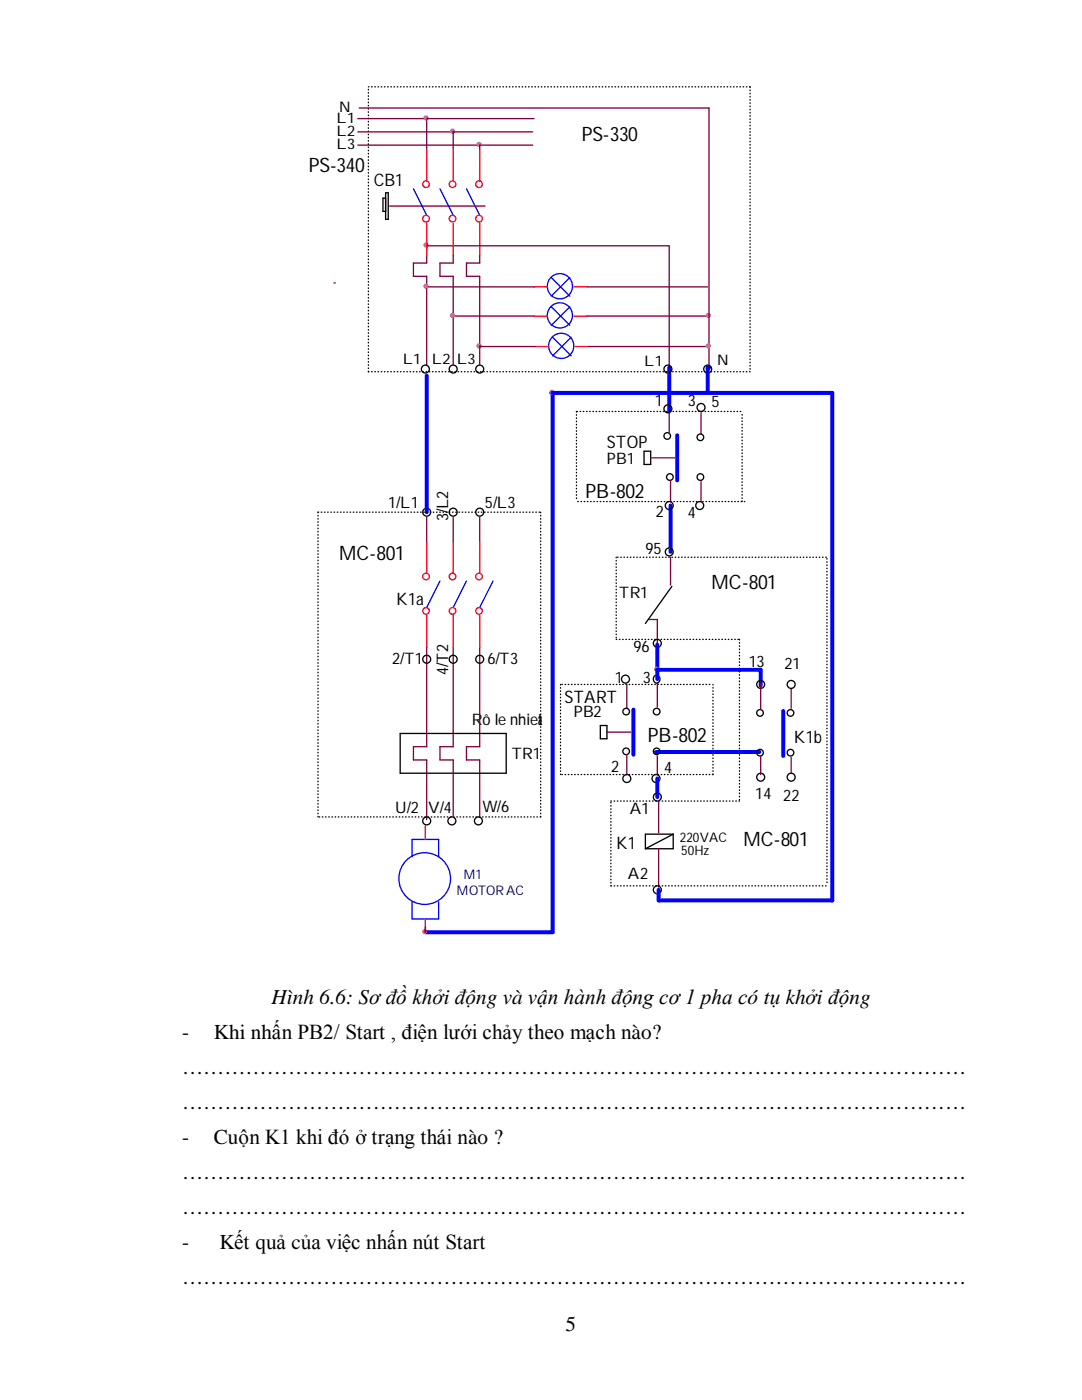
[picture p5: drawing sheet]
<svg xmlns="http://www.w3.org/2000/svg" width="216mm" height="279mm" viewBox="0 0 216 279" stroke-linecap="round" stroke-linejoin="round" font-family="sans-serif">
<path d="M93.1 37.7l2.6 5.3" fill="none" stroke="#00f" stroke-width=".26"/>
<circle cx="95.6" cy="43.6" r=".66" fill="#fff" stroke="#f00" stroke-width=".26"/>
<path d="M95.7 44.6v6.3" fill="none" stroke="#f00" stroke-width=".26"/>
<circle cx="95.6" cy="36.8" r=".66" fill="#fff" stroke="#f00" stroke-width=".26"/>
<path d="M95.7 29.8v6.3M106.6 63.1h2.6M114.5 63.1h2.6" fill="none" stroke="#f00" stroke-width=".26"/>
<g fill="none" stroke="#800040" stroke-width=".26">
<path d="M71.4 29h34.9M71.4 26.3h19M71.4 23.7h35.2M85.1 23.7v6.1M85.1 48.8v1.3M85.1 55.1v17.8M85.1 52.5h-2.6v2.6M85.1 57.3h21.5M85.1 49.1h48.4v24M87.8 52.5v2.6M93.1 55.1h2.6v14.1M95.7 50.9v1.6h-2.6"/>
<path d="M117.1 63.1h24.4M133.8 95.9v4.2M139.9 82.4v4.2M133.8 111.2v5.6M125.1 136.6v4.8M131.2 123.6v5.1M157.9 137.4v4M82.5 149v2.7M85.1 151.7v11.9M87.8 149v2.7M93.1 151.7h2.6M93.1 149h2.6"/>
<path d="M121.1 146.1h4.8M84.9 164.9v.3M131.4 169.4v7.7"/>
</g>
<g fill="none" stroke="#000" stroke-width=".26">
<path d="M76.4 39.5h.5v2.7h-.5zM128.5 90h1.3v2.7h-1.3zM128.8 166.5h5.5v2.9h-5.5z"/>
<circle cx="90.4" cy="73.7" r=".79"/>
<circle cx="95.7" cy="73.7" r=".79"/>
<circle cx="133.7" cy="95.2" r=".66"/>
<circle cx="139.8" cy="95.2" r=".66"/>
<circle cx="85.1" cy="102.2" r=".79"/>
<circle cx="90.4" cy="102.2" r=".79"/>
<circle cx="95.7" cy="102.2" r=".79"/>
<circle cx="133.5" cy="110.1" r=".79"/>
<circle cx="124.8" cy="135.5" r=".79"/>
<circle cx="131.2" cy="128.4" r=".79"/>
<circle cx="151.8" cy="136.6" r=".79"/>
<circle cx="124.9" cy="149.9" r=".66"/>
<circle cx="125.1" cy="155.4" r=".79"/>
<circle cx="130.9" cy="155.4" r=".79"/>
<circle cx="131" cy="142" r=".66"/>
<circle cx="151.7" cy="142.3" r=".66"/>
<circle cx="151.8" cy="155.1" r=".79"/>
<circle cx="131.2" cy="177.6" r=".79"/>
</g>
<path d="M110 78.4h.3M141.2 73.4h.3M166.1 78.4v101.3h-34.7v-2.1M133.8 100.9v9.2M151.8 133.7v3.2M130.9 150.1h20.6M156.3 141.9v9M84.9 186h25.4" fill="none" stroke="#00f" stroke-width=".79"/>
<g fill="#f0f" stroke="#f0f" stroke-width=".26">
<circle cx="95.6" cy="69" r=".4"/>
<circle cx="95.6" cy="28.8" r=".4"/>
<circle cx="85" cy="48.9" r=".4"/>
<circle cx="90.3" cy="26.2" r=".4"/>
<circle cx="85" cy="23.5" r=".4"/>
<circle cx="141.3" cy="62.9" r=".4"/>
<circle cx="84.7" cy="185.9" r=".4"/>
<circle cx="85" cy="57.1" r=".4"/>
</g>
<path d="M73.5 17.3h76.2M149.7 17.3v56.9M73.5 74.2v-56.9M149.7 74.2h-76.2M123.2 111.2h41.8M111.8 136.6v18M112.1 136.6h29.9M123 127.6h24.6M147.6 127.6v32.3M142.3 154.6v-18M121.9 176.8h43.1" fill="none" stroke="#000" stroke-width=".26" stroke-dasharray="0 .5"/>
<g fill="none" stroke="#00f" stroke-width=".26">
<path d="M110 61.2l3.7 3.7M113.7 61.2l-3.7 3.7M87.8 116l-2.7 5.3"/>
<circle cx="111.7" cy="62.9" r="2.51"/>
</g>
<circle cx="85" cy="121.9" r=".66" fill="#fff" stroke="#f00" stroke-width=".26"/>
<path d="M85.1 122.8v6.4" fill="none" stroke="#f00" stroke-width=".26"/>
<circle cx="85" cy="115" r=".66" fill="#fff" stroke="#f00" stroke-width=".26"/>
<path d="M106.8 69.2h2.7M114.8 69.2h2.6M85.1 108v6.4M84.9 164.9v2.6M84.9 183.4v2.6" fill="none" stroke="#f00" stroke-width=".26"/>
<g fill="none" stroke="#800040" stroke-width=".26">
<path d="M71.7 21.6h69.8M66.6 56.5h.3M95.7 69.2v3.7M106.6 63.1h-16.2v9.8M141.5 63.1v10M139.9 96.1v4M85.1 103.3v4.7M90.4 103.3v4.7M95.7 103.3v4.7M90.4 129.2v19.8M95.7 129.2v19.8M129.6 123.6h1.6"/>
<path d="M131.2 136.3v4.8M82.5 151.7h2.6M93.1 149v2.7M125.1 150.6v4M131.2 150.9v3.7"/>
</g>
<path d="M133.5 73.4v8.7M131.2 128.7v5h20.6M131.2 155.4v3.7" fill="none" stroke="#00f" stroke-width=".79"/>
<circle cx="131" cy="133.6" r=".4" fill="#f0f" stroke="#f0f" stroke-width=".26"/>
<g fill="none" stroke="#000" stroke-width=".26">
<path d="M130.6 135a.75 .75 0 0 1 1.1 .2 .75 .75 0 0 1-.4 1.1 .76 .76 0 0 1-.9-.4 .76 .76 0 0 1 .2-.9zM119.8 144.8h1.3v2.6h-1.3zM134.3 166.5l-5.5 2.9"/>
<circle cx="84.9" cy="73.7" r=".79"/>
<circle cx="133.1" cy="87" r=".66"/>
<circle cx="139.8" cy="87.3" r=".66"/>
<circle cx="95.7" cy="131.6" r=".79"/>
<circle cx="131.2" cy="159.1" r=".79"/>
<circle cx="151.7" cy="150.2" r=".66"/>
<circle cx="157.7" cy="142.3" r=".66"/>
<circle cx="90.2" cy="163.8" r=".79"/>
<circle cx="95.5" cy="163.8" r=".79"/>
</g>
<g fill="none" stroke="#00f" stroke-width=".26">
<path d="M110.3 67.3l3.7 3.7M114 67.3l-3.7 3.7M93.1 116l-2.7 5.3M82.2 171v-3.5h5.3v3.5M82.2 180v3.4h5.3v-3.4"/>
<circle cx="112" cy="69" r="2.51"/>
<circle cx="84.7" cy="175.3" r="5.2"/>
</g>
<path d="M115.3 100.1h33.3M148.1 100.1v-17.7" fill="none" stroke="#000" stroke-width=".26" stroke-dasharray="0 .5"/>
<circle cx="90.3" cy="121.9" r=".66" fill="#fff" stroke="#f00" stroke-width=".26"/>
<path d="M90.4 122.8v6.4" fill="none" stroke="#f00" stroke-width=".26"/>
<circle cx="90.3" cy="115" r=".66" fill="#fff" stroke="#f00" stroke-width=".26"/>
<path d="M90.4 108v6.4" fill="none" stroke="#f00" stroke-width=".26"/>
<path d="M112.1 154.6h30.2M121.9 159.9h25.7" fill="none" stroke="#000" stroke-width=".26" stroke-dasharray="0 .5"/>
<path d="M90.4 26.3v3.5M95.7 29v.8M77.7 41.1h19.1M85.1 50.9v1.6M90.4 55.1v8M131.4 159.9v6.3M151.8 150.9v3.7M157.9 151.1v3.2" fill="none" stroke="#800040" stroke-width=".26"/>
<g fill="none" stroke="#000" stroke-width=".26">
<path d="M76.9 38.5h.6v5.3h-.6z"/>
<circle cx="141.2" cy="73.7" r=".79"/>
<circle cx="139.9" cy="81.3" r=".79"/>
<circle cx="124.9" cy="142" r=".66"/>
<circle cx="131" cy="149.9" r=".66"/>
</g>
<path d="M85.1 75v27.2M110.3 78.4v107.6M131.2 133.7v1.8" fill="none" stroke="#00f" stroke-width=".79"/>
<g fill="#f0f" stroke="#f0f" stroke-width=".26">
<circle cx="110.1" cy="78.3" r=".4"/>
<circle cx="90.3" cy="62.9" r=".4"/>
</g>
<path d="M87.8 37.7l2.6 5.3" fill="none" stroke="#00f" stroke-width=".26"/>
<circle cx="90.3" cy="43.6" r=".66" fill="#fff" stroke="#f00" stroke-width=".26"/>
<path d="M90.4 44.6v6.3" fill="none" stroke="#f00" stroke-width=".26"/>
<circle cx="90.3" cy="36.8" r=".66" fill="#fff" stroke="#f00" stroke-width=".26"/>
<path d="M90.4 29.8v6.3" fill="none" stroke="#f00" stroke-width=".26"/>
<path d="M90.4 26.3h15.9M141.5 21.6v41.5M82.5 55.1h2.6M117.1 57.3h24.1M95.7 69.2h11.1M117.4 69.2h24.1M129.8 91.4h4.8M85.1 129.2v19.8h-2.6M87.8 151.7h2.6M95.7 151.7v11.3M84.9 185v1" fill="none" stroke="#800040" stroke-width=".26"/>
<g fill="none" stroke="#000" stroke-width=".26">
<path d="M134.1 117l-5.3 7.4M79.9 146.4h21.1v7.9h-21.1z"/>
<circle cx="133.3" cy="73.7" r=".79"/>
<circle cx="139.6" cy="100.9" r=".79"/>
<circle cx="157.9" cy="155.1" r=".79"/>
</g>
<circle cx="141.3" cy="69" r=".4" fill="#f0f" stroke="#f0f" stroke-width=".26"/>
<path d="M63.5 102.2h44.4M107.9 102.2v60.8M63.5 163v-60.8M107.9 163h-44.4" fill="none" stroke="#000" stroke-width=".26" stroke-dasharray="0 .5"/>
<path d="M82.5 37.7l2.6 5.3" fill="none" stroke="#00f" stroke-width=".26"/>
<circle cx="85" cy="43.6" r=".66" fill="#fff" stroke="#f00" stroke-width=".26"/>
<path d="M85.1 44.6v6.3" fill="none" stroke="#f00" stroke-width=".26"/>
<circle cx="85" cy="36.8" r=".66" fill="#fff" stroke="#f00" stroke-width=".26"/>
<path d="M85.1 29.8v6.3M106.6 57.3h2.6M114.5 57.3h2.6" fill="none" stroke="#f00" stroke-width=".26"/>
<path d="M115 82.1v17.7M147.8 82.1h-33M123 111.2v16.4M165 111.5v65M121.9 160.1v16.7" fill="none" stroke="#000" stroke-width=".26" stroke-dasharray="0 .5"/>
<g fill="none" stroke="#000" stroke-width=".26">
<circle cx="133.3" cy="81.6" r=".79"/>
<circle cx="133.5" cy="100.9" r=".79"/>
<circle cx="85.1" cy="131.6" r=".79"/>
<circle cx="90.4" cy="131.6" r=".79"/>
<circle cx="157.9" cy="136.6" r=".79"/>
<circle cx="157.7" cy="150.2" r=".66"/>
<circle cx="85.1" cy="163.8" r=".79"/>
</g>
<path d="M110.3 78.4h55.8M141.2 73.4v4.7M135.1 86.9v9M126.4 141.6v9" fill="none" stroke="#00f" stroke-width=".79"/>
<path d="M87.8 55.1h2.6M90.4 50.9v1.6h-2.6M93.1 52.5v2.6M133.5 82.4v4.2M87.8 149h2.6M90.4 151.7v11.3" fill="none" stroke="#800040" stroke-width=".26"/>
<g fill="none" stroke="#00f" stroke-width=".26">
<path d="M110 55.4l3.7 3.7M113.7 55.4l-3.7 3.7M98.4 116l-2.7 5.3"/>
<circle cx="111.7" cy="57.1" r="2.51"/>
</g>
<circle cx="95.6" cy="121.9" r=".66" fill="#fff" stroke="#f00" stroke-width=".26"/>
<path d="M95.7 122.8v6.4" fill="none" stroke="#f00" stroke-width=".26"/>
<circle cx="95.6" cy="115" r=".66" fill="#fff" stroke="#f00" stroke-width=".26"/>
<path d="M95.7 108v6.4" fill="none" stroke="#f00" stroke-width=".26"/>
<path d="M151.8 136.6v5" fill="none" stroke="#800040" stroke-width=".26"/>
<g font-size="4.2">
<text x="54.2" y="200.3">Hình 6.6: Sơ đồ khởi động và vận hành động cơ 1 pha có tụ khởi động</text>
<text x="36.3" y="207.3">-</text>
<text x="42.7" y="207.3">Khi nhấn PB2/ Start , điện lưới chảy theo mạch nào?</text>
<text x="36.3" y="214.3">…………………………………………………………………………………………………</text>
<text x="36.3" y="221.3">…………………………………………………………………………………………………</text>
<text x="36.3" y="228.3">-</text>
<text x="42.7" y="228.3">Cuộn K1 khi đó ở trạng thái nào ?</text>
<text x="36.3" y="235.3">…………………………………………………………………………………………………</text>
<text x="36.3" y="242.2">…………………………………………………………………………………………………</text>
<text x="36.3" y="249.3">-</text>
<text x="43.8" y="249.3">Kết quả của việc nhấn nút Start</text>
<text x="36.3" y="256.2">…………………………………………………………………………………………………</text>
<text x="112.9" y="265.7">5</text>
</g>
<g font-size="4">
<text x="116.1" y="28.2">PS-330</text>
<text x="61.6" y="34.3">PS-340</text>
<text x="116.8" y="99.3">PB-802</text>
<text x="67.6" y="111.8">MC-801</text>
<text x="142" y="117.5">MC-801</text>
<text x="129.3" y="148">PB-802</text>
<text x="148.3" y="168.8">MC-801</text>
</g>
<g font-size="3.4">
<text x="74.6" y="37.2">CB1</text>
<text x="121.1" y="89.3">STOP</text>
<text x="79.1" y="120.7">K1a</text>
<text x="112.6" y="140.3">START</text>
<text x="158.4" y="148.3">K1b</text>
<text x="122.9" y="169.4">K1</text>
</g>
<g font-size="3.2">
<text x="130.6" y="81">1</text>
<text x="137.2" y="81">3</text>
<text x="142" y="81.3">5</text>
<text x="121.1" y="92.6">PB1</text>
<text x="77.5" y="101.3">1/L1</text>
<text x="96.8" y="101.3">5/L3</text>
<text x="89.4" y="104.1" transform="rotate(-90 89.4 104.1)">3/L2</text>
<text x="130.9" y="103.2">2</text>
<text x="137.2" y="103.5">4</text>
<text x="128.8" y="110.7">95</text>
<text x="123.5" y="119.4">TR1</text>
<text x="126.4" y="130.2">96</text>
<text x="78.2" y="132.6">2/T1</text>
<text x="89.4" y="134.7" transform="rotate(-90 89.4 134.7)">4/T2</text>
<text x="97.3" y="132.6">6/T3</text>
<text x="128.3" y="136.3">3</text>
<text x="149.4" y="133.1">13</text>
<text x="156.5" y="133.6">21</text>
<text x="114.5" y="143.2">PB2</text>
<text x="94.1" y="144.8">Rô le nhieä</text>
<text x="107.4" y="144.8">t</text>
<text x="102.1" y="151.4">TR1</text>
<text x="121.9" y="154">2</text>
<text x="132.5" y="154.3">4</text>
<text x="96.3" y="162">W/6</text>
<text x="150.7" y="159.5">14</text>
<text x="156.3" y="159.9">22</text>
<text x="78.8" y="162.2">U/2</text>
<text x="85.4" y="162.2">V/4</text>
<text x="125.6" y="162.5">A1</text>
<text x="125.3" y="175.4">A2</text>
</g>
<text font-size="3.2" fill="#000040" x="122.7" y="136.3">1</text>
<g font-size="2.9">
<text x="67.6" y="22.4">N</text>
<text x="67.1" y="27.1">L2</text>
<text x="67.1" y="24.5">L1</text>
<text x="67.1" y="29.7">L3</text>
<text x="80.3" y="72.6">L1</text>
<text x="86.2" y="72.6">L2</text>
<text x="91.2" y="72.6">L3</text>
<text x="128.5" y="73.1">L1</text>
<text x="143.1" y="72.8">N</text>
</g>
<g font-size="2.6">
<text x="135.6" y="168">220VAC</text>
<text x="135.9" y="170.6">50Hz</text>
</g>
<g font-size="2.6" fill="#000080">
<text x="91.2" y="178.6">MOTOR AC</text>
<text x="92.5" y="175.3">M1</text>
</g>
</svg>
